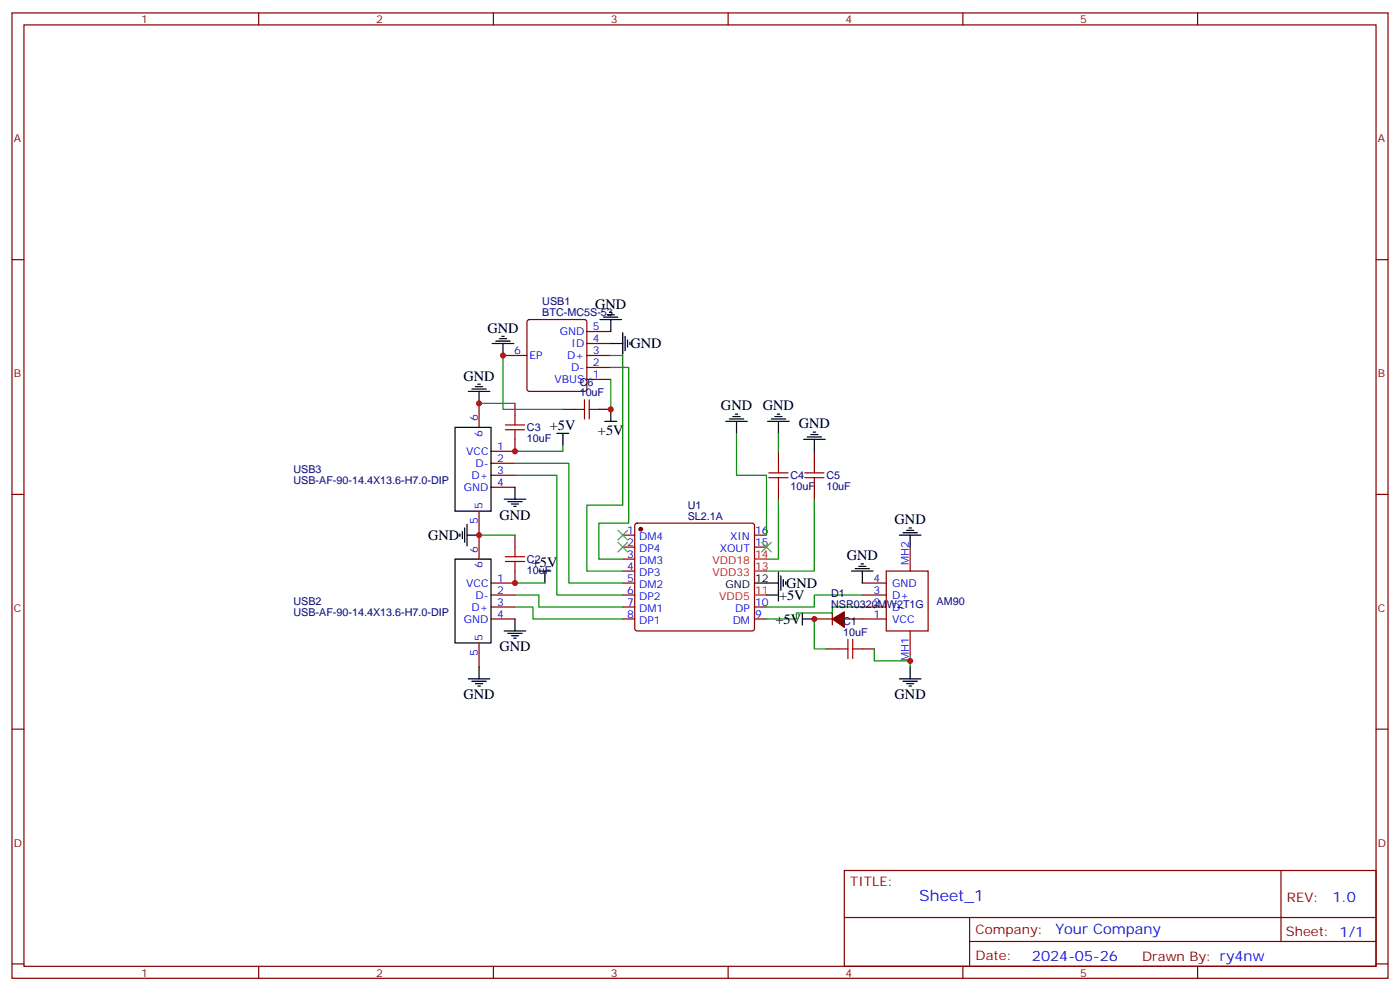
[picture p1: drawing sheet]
<svg xmlns="http://www.w3.org/2000/svg" width="412mm" height="292mm" viewBox="0 0 412 292" stroke-linecap="round" stroke-linejoin="round" font-family="sans-serif">
<g fill="none" stroke="#870000" stroke-width=".35">
<path d="M3.5 3.8h405.4v284.3h-405.4zM7.1 7.3h398.2v277.3h-398.2zM76.2 3.8v3.5M145.3 3.8v3.5M214.5 3.8v3.5M283.6 3.8v3.5M352.8 3.8v3.5M3.5 76.5h3.6M405.3 76.5h3.6M155.5 94.3l.4-.2h16.3l.5 .2 .2 .5v19.8l-.3 .5-.4 .2h-16.3l-.5-.2-.2-.5v-19.8zM172.9 97.6h7M141.1 118.8v7.1"/>
<path d="M148.2 104.7h7M151.7 118.8v3.5M172.9 111.8h7M172.9 108.2h7M172.9 104.7h7M172.9 101.2h7M144.6 136.5h7.1M144.6 140h7.1M151.7 129.4v3.5h-7.1M165.8 120.6h3.5M176.4 120.6h3.5M229.3 132.9v3.6"/>
<path d="M239.9 132.9v3.6M3.5 145.6h3.6M141.1 150.6v14.1M144.6 143.5h7.1M151.7 157.6v3.5M183.4 157.6h3.6M187.2 154.3l.5-.2h33.8l.5 .2 .2 .5v30.3l-.2 .5-.5 .2h-33.8l-.5-.2-.2-.5v-30.3zM222.2 157.6h3.6M229.3 143.5v3.5M239.9 143.5v3.5M405.3 145.6h3.6M144.6 175.3h7.1"/>
<path d="M144.6 178.8h7.1M151.7 168.2v3.5h-7.1M183.4 171.7h3.6M183.4 175.3h3.6M183.4 178.8h3.6M183.4 161.1h3.6M183.4 164.7h3.6M183.4 168.2h3.6M222.2 178.8h3.6M222.2 161.1h3.6M254 171.7h7.1M254 175.3h7.1"/>
<path d="M254 178.8h7.1M261.1 168.2h12.3v17.6h-12.3zM268.1 161.1v7.1M141.1 189.4v7M144.6 182.3h7.1M183.4 182.3h3.6M222.2 182.3h3.6M239.9 182.3h5.3M243.4 191.1h3.5M245.2 180.6v3.5M248.7 182.3h12.4M254 191.1h3.5"/>
<path d="M268.1 185.8v7.1M3.5 214.8h3.6M405.3 214.8h3.6M248.7 256.4h156.6v28.2h-156.6zM377.3 256.4v20.9M248.7 270.2h156.5M285.6 277.3h119.6M285.6 270.2v14.2M3.5 283.9h3.6M76.2 284.6v3.5M145.3 284.6v3.5M214.5 284.6v3.5"/>
<path d="M283.6 284.6v3.5M352.8 284.6v3.5M405.3 283.9h3.6"/>
</g>
<g fill="none" stroke="#000" stroke-width=".35">
<path d="M147.1 99.8h2.1M147.8 99.1h.7M176.7 94.1h6.4M177.8 93.4h4.2M178.9 92.7h2.1M179.6 92h.7M179.9 94.1v3.5M183.4 98v6.4M184.1 99.1v4.2M137.9 115.3h6.4M139 114.6h4.2M140.1 113.9h2.1"/>
<path d="M140.8 113.2h.7M141.1 115.3v3.5M145 101.2h6.3M146 100.5h4.3M148.2 101.2v3.5M179.9 101.2h3.5M184.9 100.1v2.1M185.6 100.8v.7M134.1 125.9h10.5v24.7h-10.5zM164 127.6h3.6M165.8 127.6v3.6M178.2 124.1h3.5"/>
<path d="M179.9 120.6v3.5M213.8 124.1h6.3M214.8 123.4h4.3M215.9 122.7h2.1M216.6 122h.7M217 124.1v3.5M226.1 124.1h6.4M227.2 123.4h4.2M228.2 122.7h2.2M229 122h.7M229.3 124.1v3.5M236.7 129.4h6.4"/>
<path d="M237.8 128.7h4.2M238.8 128h2.1M239.5 127.3h.7M239.9 129.4v3.5M135.5 157.3v.7M136.2 156.6v2.1M136.9 155.5v4.2M137.6 157.6h3.5M137.6 154.4v6.4M148.5 147h6.4M149.6 147.7h4.2M150.6 148.4h2.2"/>
<path d="M151.3 149.2h.7M151.7 143.5v3.5M264.9 157.6h6.4M266 156.9h4.2M267.1 156.2h2.1M267.8 155.5h.7M268.1 157.6v3.5M134.1 164.7h10.5v24.7h-10.5zM158.7 168.2h3.6M160.5 168.2v3.5M222.2 171.7h7.1M225.8 175.3h3.5"/>
<path d="M229.3 168.6v8.4M230 169.6v4.2M230.7 170.7v2.1M231.4 171.4v.7M250.8 168.2h6.4M251.9 167.5h4.2M252.9 166.8h2.2M253.6 166.1h.8M254 168.2v3.5M137.9 200h6.4M141.1 196.4v3.6M148.5 185.8h6.4"/>
<path d="M149.6 186.5h4.2M150.6 187.3h2.2M151.3 188h.7M151.7 182.3v3.5M236.4 182.3h3.5M236.4 180.6v3.5M264.9 200h6.4M268.1 196.4v3.6M139 200.7h4.2M140.1 201.4h2.1M140.8 202.1h.7M266 200.7h4.2"/>
<path d="M267.1 201.4h2.1M267.8 202.1h.7"/>
</g>
<g fill="#870000" stroke="#870000" stroke-width=".35">
<path d="M245.2 182.3l3.5-2.1v4.6z"/>
<circle cx="188.7" cy="155.9" r=".53"/>
</g>
<path d="M222.2 175.3h3.6M222.2 168.2h3.6M222.2 164.7h3.6" fill="none" stroke="#f00" stroke-width=".35"/>
<g fill="none" stroke="#008700" stroke-width=".35">
<path d="M141.1 118.8h10.6M148.2 104.7v15.9h17.6M179.9 108.2h5.3v45.9h-8.8v10.6h7M179.9 104.7h3.5v44.1h-10.5v19.4h10.5M179.9 111.8v8.8h-3.5M151.7 136.5h15.9v35.2h15.8M151.7 140h12.3v35.3h19.4M165.8 131.2v1.7h-14.1M217 127.6v12.4h8.8v17.6M229.3 127.6v5.3M141.1 157.6h10.6M229.3 147v17.7h-3.5"/>
<path d="M239.9 147v21.2h-14.1M151.7 175.3h7v3.5h24.7M151.7 178.8h5.3v3.5h26.4M151.7 171.7h8.8M254 175.3h-14.1v3.5h-14.1M254 178.8h-8.8v1.8h-10.6v1.7h-8.8M239.9 182.3v8.8h3.5M257.5 191.1v3.6h10.6M268.1 192.9v3.5"/>
</g>
<g fill="none" stroke="#a10000" stroke-width=".35">
<path d="M172.2 117.8v5.6M173.6 117.8v5.6M148.9 126.6h5.6M148.9 125.2h5.6M151.7 122.3v2.9M151.7 126.6v2.8M169.3 120.6h2.9M173.6 120.6h2.8M226.5 139.3h5.6M229.3 136.5v2.8M237.1 139.3h5.6M239.9 136.5v2.8"/>
<path d="M226.5 140.7h5.6M229.3 140.7v2.8M237.1 140.7h5.6M239.9 140.7v2.8M148.9 165.4h5.6M148.9 164h5.6M151.7 161.1v2.9M151.7 165.4v2.8M246.9 191.1h2.9M249.8 188.3v5.7M251.2 191.1h2.8M251.2 188.3v5.7"/>
</g>
<path d="M182 159.7l2.9 2.9M182 156.2l2.9 2.8M184.9 159.7l-2.9 2.9M184.9 156.2l-2.9 2.8M224.4 159.7l2.8 2.9M227.2 159.7l-2.8 2.9" fill="none" stroke="#3c3" stroke-width=".35"/>
<g fill="#c00">
<circle cx="141.1" cy="157.6" r=".88"/>
<circle cx="239.9" cy="182.3" r=".88"/>
<circle cx="268.1" cy="194.7" r=".88"/>
<circle cx="151.7" cy="171.7" r=".88"/>
<circle cx="151.7" cy="132.9" r=".88"/>
<circle cx="141.1" cy="118.8" r=".88"/>
<circle cx="179.9" cy="120.6" r=".88"/>
<circle cx="148.2" cy="104.7" r=".88"/>
</g>
<text font-size="4.6" fill="#00f" x="270.8" y="265.4">Sheet_1</text>
<g font-size="4.2">
<text x="175.3" y="90.9">GND</text>
<text x="143.6" y="98">GND</text>
<text x="185.7" y="102.6">GND</text>
<text x="136.5" y="112.1">GND</text>
<text x="212.4" y="120.9">GND</text>
<text x="224.7" y="120.9">GND</text>
<text x="162" y="126.6">+5V</text>
<text x="176.1" y="128.1">+5V</text>
<text x="235.3" y="126.2">GND</text>
<text x="147.1" y="153">GND</text>
<text x="263.5" y="154.3">GND</text>
<text x="126.1" y="159">GND</text>
<text x="156.7" y="167.1">+5V</text>
<text x="249.4" y="164.9">GND</text>
<text x="231.6" y="173.1">GND</text>
<text x="229.5" y="176.6">+5V</text>
<text x="228.4" y="183.7">+5V</text>
<text x="147.1" y="191.8">GND</text>
<text x="136.5" y="206">GND</text>
<text x="263.5" y="206">GND</text>
</g>
<g font-size="4.2" fill="#00f">
<text x="392.5" y="265.7">1.0</text>
<text x="310.9" y="275.2">Your Company</text>
<text x="304" y="283">2024-05-26</text>
</g>
<g font-size="3.9" fill="#800">
<text x="250.5" y="261">TITLE:</text>
<text x="379.1" y="265.7">REV:</text>
<text x="287.4" y="275.2">Company:</text>
<text x="378.7" y="275.8">Sheet: 1/1</text>
<text x="287.4" y="282.9">Date:</text>
<text x="336.4" y="282.9">Drawn By: ry4nw</text>
</g>
<g font-size="3.2" fill="#800">
<text x="41.6" y="6.8">1</text>
<text x="110.8" y="6.8">2</text>
<text x="179.9" y="6.8">3</text>
<text x="249.1" y="6.8">4</text>
<text x="318.2" y="6.8">5</text>
<text x="4.1" y="41.9">A</text>
<text x="405.9" y="41.9">A</text>
<text x="4.1" y="111.1">B</text>
<text x="405.9" y="111.1">B</text>
<text x="4.1" y="180.2">C</text>
<text x="405.9" y="180.2">C</text>
<text x="4.1" y="249.3">D</text>
<text x="405.9" y="249.3">D</text>
<text x="41.6" y="287.6">1</text>
<text x="110.8" y="287.6">2</text>
<text x="179.9" y="287.6">3</text>
<text x="249.1" y="287.6">4</text>
<text x="318.2" y="287.6">5</text>
</g>
<g font-size="3.2" fill="#000080">
<text x="159.7" y="89.9">USB1</text>
<text x="159.7" y="93.1">BTC-MC5S-53</text>
<text x="170.8" y="116.7">10uF</text>
<text x="155.2" y="130.2">10uF</text>
<text x="155.2" y="127">C3</text>
<text x="86.4" y="142.6">USB-AF-90-14.4X13.6-H7.0-DIP</text>
<text x="86.4" y="139.4">USB3</text>
<text x="232.8" y="141.2">C4</text>
<text x="243.4" y="141.2">C5</text>
<text x="202.6" y="149.9">U1</text>
<text x="232.8" y="144.3">10uF</text>
<text x="243.4" y="144.3">10uF</text>
<text x="202.6" y="153">SL2.1A</text>
<text x="155.2" y="165.9">C2</text>
<text x="155.2" y="169">10uF</text>
<text x="86.4" y="178.2">USB2</text>
<text x="244.8" y="179.1">NSR0320MW2T1G</text>
<text x="244.8" y="175.9">D1</text>
<text x="275.9" y="178.2">AM90</text>
<text x="86.4" y="181.4">USB-AF-90-14.4X13.6-H7.0-DIP</text>
<text x="248.4" y="184">C1</text>
<text x="248.4" y="187.3">10uF</text>
</g>
<g font-size="3.2" fill="#00f">
<text x="164.9" y="98.7">GND</text>
<text x="174.6" y="100.8">4</text>
<text x="174.6" y="97.3">5</text>
<text x="151.4" y="104.4">6</text>
<text x="155.9" y="105.8">EP</text>
<text x="167.1" y="105.8">D+</text>
<text x="168.4" y="102.2">ID</text>
<text x="174.6" y="107.9">2</text>
<text x="174.6" y="104.4">3</text>
<text x="163.3" y="112.8">VBUSC6</text>
<text x="168.3" y="109.3">D-</text>
<text x="174.6" y="111.4">1</text>
<text x="140.8" y="124.1" transform="rotate(-90 140.8 124.1)">6</text>
<text x="142.2" y="128.6" transform="rotate(-90 142.2 128.6)">6</text>
<text x="137.3" y="134">VCC</text>
<text x="140" y="137.5">D-</text>
<text x="146.4" y="132.6">1</text>
<text x="146.4" y="136.1">2</text>
<text x="138.9" y="141">D+</text>
<text x="146.4" y="139.6">3</text>
<text x="146.4" y="143.2">4</text>
<text x="136.7" y="144.6">GND</text>
<text x="142.2" y="149.9" transform="rotate(-90 142.2 149.9)">5</text>
<text x="140.8" y="154.3" transform="rotate(-90 140.8 154.3)">5</text>
<text x="184.8" y="157.3">1</text>
<text x="184.8" y="160.8">2</text>
<text x="188.3" y="159">DM4</text>
<text x="215.1" y="159">XIN</text>
<text x="222.4" y="160.8">15</text>
<text x="222.4" y="157.3">16</text>
<text x="140.8" y="162.9" transform="rotate(-90 140.8 162.9)">6</text>
<text x="142.2" y="167.4" transform="rotate(-90 142.2 167.4)">6</text>
<text x="184.8" y="164.3">3</text>
<text x="184.8" y="167.9">4</text>
<text x="188.3" y="162.6">DP4</text>
<text x="188.3" y="166.1">DM3</text>
<text x="212" y="162.6">XOUT</text>
<text x="267.8" y="166.4" transform="rotate(-90 267.8 166.4)">MH2</text>
<text x="137.3" y="172.8">VCC</text>
<text x="146.4" y="171.4">1</text>
<text x="184.8" y="171.4">5</text>
<text x="188.3" y="169.6">DP3</text>
<text x="188.3" y="173.1">DM2</text>
<text x="257.3" y="171.4">4</text>
<text x="262.8" y="172.8">GND</text>
<text x="138.9" y="179.8">D+</text>
<text x="140" y="176.3">D-</text>
<text x="146.4" y="174.9">2</text>
<text x="146.4" y="178.4">3</text>
<text x="184.8" y="174.9">6</text>
<text x="184.8" y="178.4">7</text>
<text x="188.3" y="176.7">DP2</text>
<text x="222.4" y="178.4">10</text>
<text x="257.3" y="174.9">3</text>
<text x="257.3" y="178.4">2</text>
<text x="262.8" y="176.3">D+</text>
<text x="262.8" y="179.8">D-</text>
<text x="136.7" y="183.4">GND</text>
<text x="146.4" y="182">4</text>
<text x="184.8" y="182">8</text>
<text x="188.3" y="180.2">DM1</text>
<text x="188.3" y="183.7">DP1</text>
<text x="215.8" y="183.7">DM</text>
<text x="216.6" y="180.2">DP</text>
<text x="222.4" y="182">9</text>
<text x="257.3" y="182">1</text>
<text x="262.8" y="183.4">VCC</text>
<text x="142.2" y="188.7" transform="rotate(-90 142.2 188.7)">5</text>
<text x="140.8" y="193.2" transform="rotate(-90 140.8 193.2)">5</text>
<text x="267.8" y="194.7" transform="rotate(-90 267.8 194.7)">MH1</text>
</g>
<g font-size="3.2" fill="#f00">
<text x="209.9" y="166.1">VDD18</text>
<text x="222.4" y="167.9">13</text>
<text x="222.4" y="164.3">14</text>
<text x="209.9" y="169.6">VDD33</text>
<text x="211.9" y="176.7">VDD5</text>
<text x="222.4" y="174.9">11</text>
</g>
<g font-size="3.2">
<text x="213.7" y="173.1">GND</text>
<text x="222.4" y="171.4">12</text>
</g>
</svg>
